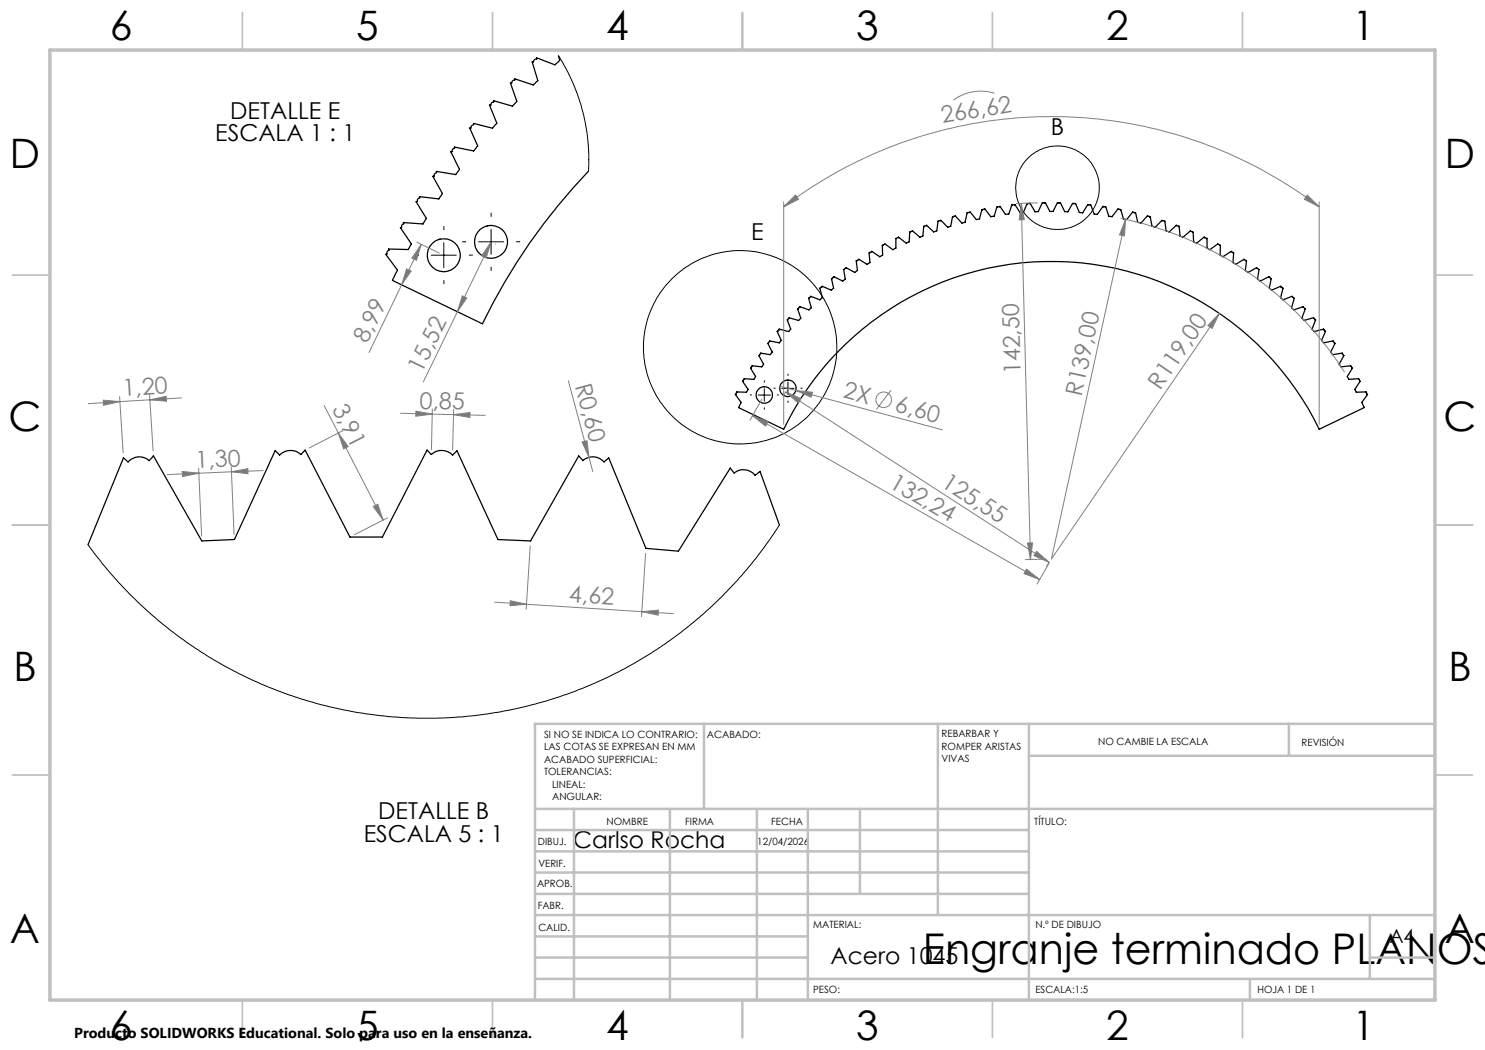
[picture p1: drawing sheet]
<svg xmlns="http://www.w3.org/2000/svg" width="297mm" height="210mm" viewBox="0 0 297 210" stroke-linecap="round" stroke-linejoin="round" font-family="sans-serif">
<g fill="none" stroke="#000" stroke-width=".25">
<path d="M111.7 11.2l.2 .9-.9 .9-3.7-1.4v.2a.6 .6 0 0 0-.6 .6h-.3l1.2 3.7-.6 .6-.4 .3-3.7-1.2v.2a.6 .6 0 0 0-.6 .6h-.2l1.3 3.7-.5 .5-.4 .4-3.8-1.1v.3a.55 .55 0 0 0-.5 .6h-.3l1.5 3.7-.9 .9-3.8-.9v.2a.61 .61 0 0 0-.5 .7h-.3l1.6 3.6-.4 .5-.4 .5-3.8-.8v.3a.56 .56 0 0 0-.5 .6l-.2 .1 1.7 3.5-.7 1-3.9-.6v.2a.61 .61 0 0 0-.5 .7l-.2 .1 1.9 3.4-.3 .4-.4 .7-3.9-.5v.3a.56 .56 0 0 0-.4 .7h-.3l2.1 3.4-.5 .8-.2 .3-3.9-.3 .1 .3a.57 .57 0 0 0-.5 .7h-.2l2.2 3.3-.2 .3-.5 .8-3.9-.1 .1 .3a.57 .57 0 0 0-.4 .7l-.2 .1 2.3 3.1-1 2.1 18 8.7a118.6 118.6 0 0 1 21.2-30.6M159.7 61.6l.2-.3 2 .6 .4-.3-.6-2 .4-.3 1.9 .7 .5-.5-.5-1.9 .4-.4 1.8 .8 .3-.2 .2-.2-.4-1.9 .5-.4 1.8 .9 .4-.3-.3-2 .5-.2v-.2l1.8 1 .5-.4-.3-1.9h.2l.4-.4 1.6 1.1 .6-.4-.2-1.9 .2-.2 .3-.1 1.7 1.1 .5-.4v-1.9l.3-.2 .2-.1 1.6 1.1 .6-.3v-1.9l.5-.3 1.6 1.2 .6-.2v-2l.6-.2 1.5 1.2 .6-.2 .1-1.9 .5-.1 .1-.2 1.5 1.4 .6-.2 .2-2 .6-.1 1.3 1.4 .6-.2 .4-2 .3-.1h.3l1.4 1.4 .5-.1 .4-2h.3l.3-.1 1.3 1.5 .6-.1 .5-1.9 .6-.1 1.2 1.5 .6-.1 .6-1.8 .6-.1 1.2 1.6 .6-.1 .6-1.9 .1 .2 .5-.2 1 1.7 .7-.1 .7-1.8h.6l1 1.7h.3l.3-.1 .9-1.7h.5l.1-.1 .9 1.8h.6l.9-1.8 .6 .1 .8 1.7 .4 .1h.3l.9-1.7h.6l.8 1.8h.2l.4 .1 1.1-1.7 .6 .1 .6 1.8 .6 .1 1.2-1.6 .6 .1 .6 1.8 .6 .1 1.2-1.5h.3l.3 .1 .5 1.9 .5 .1 1.4-1.5 .5 .1 .4 2 .7 .1 1.3-1.4 .5 .1 .4 2 .6 .2 1.4-1.4 .6 .1 .2 2 .6 .2 1.5-1.4 .4 .3h.1l.2 1.9 .5 .2 1.6-1.2 .3 .1 .2 .1 .1 2 .6 .2 1.5-1.2 .1 .1 .5 .2v1.9l.4 .3h.2l1.6-1.1 .5 .3-.1 1.9 .6 .4 1.6-1.1 .3 .1 .2 .2-.1 1.9 .6 .4 1.6-1.1 .5 .4-.2 1.9 .5 .4 1.7-1 .3 .3 .2 .1-.3 1.9 .5 .4 1.8-.9v.2l.4 .2-.3 1.9 .1 .1 .4 .3 1.8-.8v.2l.4 .2-.5 1.9 .1 .1 .4 .4 1.8-.7 .3 .4 .2-.1-.6 2 .3 .2 .2 .2 1.8-.7 .5 .5-.7 1.8 .3 .4 .1 .1 1.9-.6 .3 .5h.1l-.7 1.8 .4 .5 1.9-.5 .3 .3 .1 .2-.8 1.8 .4 .5 1.9-.4 .2 .2 .2 .3-.8 1.8 .3 .4 2-.3-.1 .2 .4 .3-1 1.7 .4 .6 2-.2 .3 .5-1 1.6 .2 .5 2-.1 .3 .6-1 1.6 .3 .5h1.9l.2 .5h.1l-1.2 1.6 .5 1-9 4.4-1-2.1a59.5 59.5 0 0 0-53.7-31.5 59.5 59.5 0 0 0-52.4 33.6l-9-4.4 .5-1-1.1-1.6 .3-.5h1.9l.2-.2 .1-.3-1.1-1.6 .3-.6 2 .2 .1-.2 .2-.4-1-1.6 .3-.5 2 .2 .2-.4 .1-.2-.9-1.7h.1l.2-.5 2 .3 .3-.5-.8-1.7 .4-.4-.1-.1 2 .4 .3-.5-.8-1.8 .5-.3-.1-.2 1.9 .5 .5-.5-.8-1.8 .2-.2 .2-.2 1.9 .5 .4-.4-.6-1.9zM155.9 105l-3.9-10.7-1 .8a3 3 0 0 0-4.2-.5l-.8-1-10.3 16.6-6.5-.5-7.5-18.1-.9 .8a2.99 2.99 0 0 0-4.2-.3l-.9-.9-9.6 17-6.5-.3-8.2-17.7-.9 .8a3.1 3.1 0 0 0-4.2-.1l-.9-.9-8.9 17.4h-6.5l-9-17.4-.8 .9a3.1 3.1 0 0 0-4.3 .1l-.9-.9-8.1 17.8-1.6 .1-4.9 .2-9.7-17-.9 .9a2.95 2.95 0 0 0-4.2 .3l-.9-.8-7.1 17.3"/>
<circle cx="88.8" cy="51" r="3.3"/>
<circle cx="98.2" cy="48.4" r="3.3"/>
<circle cx="152.9" cy="79" r="1.64"/>
<circle cx="157.6" cy="77.7" r="1.65"/>
</g>
<g fill="none" stroke="#000" stroke-width=".2">
<path d="M111.7 11.2l1.5 2.6 1.3 2.7 1.2 2.9 .9 3.1 .7 3.4 .3 2.6 .2 2.1-.1 3.6M86.3 51h5M88.8 48.5v5M95.7 48.4h5M98.2 45.9v5M151.6 79h2.5M152.9 77.7v2.5M156.4 77.7h2.4M157.6 76.4v2.5M155.9 105l-2.9 4.2-3 3.9-2.7 3.1-4.8 5-2.5 2.2-4.5 3.6-3.9 2.8-5 3-5 2.6-4.9 2.2-5 1.8-4.7 1.4-4.7 1.1-4.9 .9-5.3 .6-4.9 .2h-4.9l-4.8-.3-5.7-.8-4.8-.9-4-1-5.1-1.6-5.7-2.2-4.4-2.1-4.7-2.5-4.2-2.6-3.3-2.4-3.9-3-4.2-3.8-3.7-3.9-3.2-3.7-3-3.9"/>
<circle cx="211.5" cy="37.6" r="8.3"/>
<circle cx="148" cy="69.5" r="19.3"/>
</g>
<g fill="none" stroke="#808080" stroke-width=".2">
<path d="M198.9 18.7a9.3 9.3 0 0 0-8.2 1.3M261.5 39l2.3 2.4-2.9-1.5zM80.3 57l-6.5 13.5M81.3 53.8l.9 .4-1.9 2.8zM83.4 48.4l4.4 2.2M84.2 48.9l-.9 3.2-.9-.5zM84.2 48.9l-3.9 8.1M92.5 59.2l.8 .4-1.8 2.8zM98.2 48.4l-1 3.2-.9-.5zM98.2 48.4l-6.7 14M99.1 48.8h.1M156.7 41.4l2.4-2.4 .6 .9z"/>
<path d="M156.7 41.4a88.4 88.4 0 0 1 107.1 0M156.7 40.4v44.5M204.3 40.7l.6 3.2-1.1 .1zM204.3 40.7l1.8 71.2M207.5 40.6l-4.2 .1M224.1 43.7a69.6 69.6 0 0 1 44.8 30.8M225.1 43.9l-.2 3.3-1-.2zM225.1 43.9l-14.8 67.9 33.6-49.1M263.8 40.4v44.5M23.9 79.3l.7 11.2M29.9 79l.7 11.2M30 80l3.2-.7 .1 .9z"/>
<path d="M30 80l-6 .3M36.3 79.6l-6.3 .4M91.5 62.4l-6.8 14M113.7 76.2l4.9 18.2M152.4 79.9l-2.4 4.1M156 77.2l3.2 .9M157.1 78.5l-.5 .7M157.1 78.4l3.1 1.3-.6 .9zM157.1 78.4l52.7 34.1M159.2 78.1l3.3 .3-.3 1zM159.2 78.1l29.3 7.9M178.2 78l-2.9 3.9"/>
<path d="M243.9 62.7l-1.5 3-.8-.6zM20.7 80l3.3 .3-3.3 .8zM24 80.3l-6.4 .4M36.4 94.3l3.4 .3-3.3 .7zM39.7 93.7l.6 13.5M39.8 94.6l-6.4 .3M46.2 93.4l.6 13.5M46.3 94.4l3.3-.7v1zM46.3 94.4l-6.5 .2M52.6 94.1l-6.3 .3M64.8 81.1l11.8 22.9M67.7 86.6l1.9 2.7-.9 .5z"/>
<path d="M68.5 86.1l-6.6 3.5M80.1 82.6l6.4 .2M83.2 82.2l3.3 .6-3.4 .4zM86.5 81.8l-.2 8.1M86.5 82.8l4.2 .1M90.7 82.9l3.3-.4v1zM90.7 82.9l6.3 .2M90.7 81.9l-.2 8.1M116.4 88.4l1-.2 .4 3.3zM150.5 83.1l3.1 1.2-.5 .9zM150.5 83.1l57.4 32.8M74.6 101.3l1-.4 1 3.1z"/>
<path d="M77.5 103.6l-6.6 3.4M106 109.2l-.8 12.6M129.1 110.7l-.8 12.6M205.3 113.8l2.6 2.1-3.1-1.2zM205.5 108.6h1l-.4 3.3zM207.3 110.3l2.5 2.2-3-1.4zM209.3 111.8l-4.2 .1M209.7 112.6l-.4 .7M209.8 112.6l-2.4 4.2M99 120.4l6.3 .5M102.1 120.1l3.2 .8-3.3 .2zM105.3 120.9l23.1 1.4"/>
<path d="M128.4 122.3l3.3-.3-.1 1zM128.4 122.3l6.3 .4"/>
<circle cx="176.7" cy="80" r="1.56"/>
</g>
<g fill="none" stroke="#000" stroke-width=".2" stroke-dasharray="15.2 1.3 1.3 1.3" stroke-linecap="butt">
<path d="M83.8 51h-.8M88.8 46v-.8M88.8 56v.8M93.2 48.4h-.8M93.8 51h.8M98.2 43.4v-.8M98.2 53.4v.8M103.2 48.4h.8M150.4 79h-.4M152.9 76.5v-.4M155.1 77.7h-.4M155.4 79h.4"/>
<path d="M157.6 75.2v-.4M160.1 77.7h.4M152.9 81.5v.4M157.6 80.2v.4"/>
</g>
<g fill="none" stroke="#c0c0c0" stroke-width=".35">
<path d="M48.5 2.5v7.5M98.5 2.5v7.5M148.5 2.5v7.5M198.5 2.5v7.5M248.5 2.5v7.5M2.5 55h7.5M287 55h7.5M2.5 105h7.5M287 105h7.5M2.5 155h7.5M287 155h7.5M48.5 200v7.5"/>
<path d="M98.5 200v7.5M148.5 200v7.5M198.5 200v7.5M248.5 200v7.5"/>
</g>
<g fill="none" stroke="#c0c0c0" stroke-width=".5">
<path d="M140.8 144.8v17M187.6 144.8v38.2M205.8 144.8v55.2M205.8 151.2h81.2M257.8 144.8v6.4M287 144.8h-180v55.2M107 161.8h180M107 178.8h98.8M107 174.5h98.8M107 170.3h98.8M107 166h98.8M114.8 161.8v38.2"/>
<path d="M134 161.8v38.2M151.4 161.8v38.2M161.6 161.8v38.2M172 161.8v17M107 195.8h180M107 191.5h54.6M107 187.3h54.6M107 183h180M250 195.8v4.2M274 191.5h13M274 183v12.8"/>
</g>
<path d="M10 10h277v190h-277z" fill="none" stroke="#c0c0c0" stroke-width=".7"/>
<g fill="#808080">
<path d="M116.4 88.4l1-.2 .4 3.3z"/>
<path d="M243.9 62.7l-1.5 3-.8-.6z"/>
<path d="M225.1 43.9l-.2 3.3-1-.2z"/>
<path d="M159.2 78.1l3.3 .3-.3 1z"/>
<path d="M74.6 101.3l1-.4 1 3.1zM67.7 86.6l1.9 2.7-.9 .5z"/>
<path d="M36.4 94.3l3.4 .3-3.3 .7zM46.3 94.4l3.3-.7v1z"/>
<path d="M20.7 80l3.3 .3-3.3 .8zM30 80l3.2-.7 .1 .9z"/>
<path d="M261.5 39l2.3 2.4-2.9-1.5zM156.7 41.4l2.4-2.4 .6 .9z"/>
<path d="M84.2 48.9l-.9 3.2-.9-.5zM81.3 53.8l.9 .4-1.9 2.8zM98.2 48.4l-1 3.2-.9-.5zM92.5 59.2l.8 .4-1.8 2.8z"/>
<path d="M204.3 40.7l.6 3.2-1.1 .1zM205.5 108.6h1l-.4 3.3z"/>
<path d="M157.1 78.4l3.1 1.3-.6 .9zM207.3 110.3l2.5 2.2-3-1.4z"/>
<path d="M150.5 83.1l3.1 1.2-.5 .9zM205.3 113.8l2.6 2.1-3.1-1.2z"/>
<path d="M102.1 120.1l3.2 .8-3.3 .2zM128.4 122.3l3.3-.3-.1 1z"/>
<path d="M83.2 82.2l3.3 .6-3.4 .4zM90.7 82.9l3.3-.4v1z"/>
</g>
<text font-size="8.5" x="184.6" y="192.7">Engranje terminado PLANOS</text>
<g font-size="8.1">
<text x="22" y="8">6</text>
<text x="71.2" y="8">5</text>
<text x="121.2" y="8">4</text>
<text x="171.2" y="8">3</text>
<text x="221.2" y="8">2</text>
<text x="270.5" y="8">1</text>
<text x="2" y="33.6">D</text>
<text x="289" y="33.6">D</text>
<text x="1.7" y="86.1">C</text>
<text x="288.7" y="86.1">C</text>
<text x="2.7" y="136.1">B</text>
<text x="289.7" y="136.1">B</text>
<text x="2" y="188.6">A</text>
<text x="289" y="188.6">A</text>
<text x="22" y="208">6</text>
<text x="71.2" y="208">5</text>
<text x="121.2" y="208">4</text>
<text x="171.2" y="208">3</text>
<text x="221.2" y="208">2</text>
<text x="270.5" y="208">1</text>
</g>
<g font-size="4.7">
<text x="46.1" y="23.8">DETALLE E</text>
<text x="43.1" y="28.3">ESCALA 1 : 1</text>
<text x="210.2" y="26.9">B</text>
<text x="150.3" y="48">E</text>
<text x="75.7" y="163.9">DETALLE B</text>
<text x="72.7" y="168.4">ESCALA 5 : 1</text>
<text x="114.6" y="169.5">Carlso Rocha</text>
<text x="166.1" y="192.8">Acero 1045</text>
</g>
<g font-size="4.7" fill="#808080">
<text x="188.5" y="24.7" transform="rotate(-10 188.5 24.7)">266,62</text>
<text x="73.5" y="68.9" transform="rotate(-64 73.5 68.9)">8,99</text>
<text x="84.3" y="74.7" transform="rotate(-64 84.3 74.7)">15,52</text>
<text x="114.9" y="77.2" transform="rotate(75 114.9 77.2)">R0,60</text>
<text x="204.1" y="74.9" transform="rotate(-91 204.1 74.9)">142,50</text>
<text x="24.6" y="79.3" transform="rotate(-4 24.6 79.3)">1,20</text>
<text x="66.3" y="81.8" transform="rotate(63 66.3 81.8)">3,91</text>
<text x="83.9" y="81.7" transform="rotate(1 83.9 81.7)">0,85</text>
<text x="168.5" y="79.5" transform="rotate(15 168.5 79.5)">2X</text>
<text x="178.8" y="82.2" transform="rotate(15 178.8 82.2)">6,60</text>
<text x="216.3" y="79.4" transform="rotate(-78 216.3 79.4)">R139,00</text>
<text x="232" y="78.2" transform="rotate(-56 232 78.2)">R119,00</text>
<text x="39.2" y="93.6" transform="rotate(-2 39.2 93.6)">1,30</text>
<text x="177.6" y="97.4" transform="rotate(30 177.6 97.4)">132,24</text>
<text x="188" y="97.1" transform="rotate(33 188 97.1)">125,55</text>
<text x="113.7" y="120.4" transform="rotate(4 113.7 120.4)">4,62</text>
</g>
<text font-size="3.9" x="277.9" y="188.5">A4</text>
<text font-size="2.9" x="14.9" y="207.6">Producto SOLIDWORKS Educational. Solo para uso en la enseñanza.</text>
<g font-size="2">
<text x="108.8" y="147.6">SI NO SE INDICA LO CONTRARIO:</text>
<text x="141.4" y="147.6">ACABADO:</text>
<text x="188.3" y="147.5">REBARBAR Y</text>
<text x="188.3" y="150">ROMPER ARISTAS</text>
<text x="219.6" y="149">NO CAMBIE LA ESCALA</text>
<text x="260.3" y="149.2">REVISIÓN</text>
<text x="108.8" y="150.1">LAS COTAS SE EXPRESAN EN MM</text>
<text x="108.8" y="152.6">ACABADO SUPERFICIAL:</text>
<text x="108.8" y="155.1">TOLERANCIAS:</text>
<text x="188.3" y="152.5">VIVAS</text>
<text x="110.4" y="157.6">LINEAL:</text>
<text x="110.4" y="160.1">ANGULAR:</text>
<text x="121.3" y="165">NOMBRE</text>
<text x="137" y="164.9">FIRMA</text>
<text x="154.2" y="164.9">FECHA</text>
<text x="206.9" y="164.9">TÍTULO:</text>
<text x="107.6" y="169.1">DIBUJ.</text>
<text x="107.7" y="173.3">VERIF.</text>
<text x="151.5" y="168.9">12/04/2026</text>
<text x="107.4" y="177.4">APROB.</text>
<text x="107.5" y="181.8">FABR.</text>
<text x="162.6" y="185.5">MATERIAL:</text>
<text x="207.1" y="185.5">N.º DE DIBUJO</text>
<text x="107.7" y="186.1">CALID.</text>
<text x="162.6" y="198.5">PESO:</text>
<text x="207.1" y="198.6">ESCALA:1:5</text>
<text x="251.5" y="198.6">HOJA 1 DE 1</text>
</g>
</svg>
